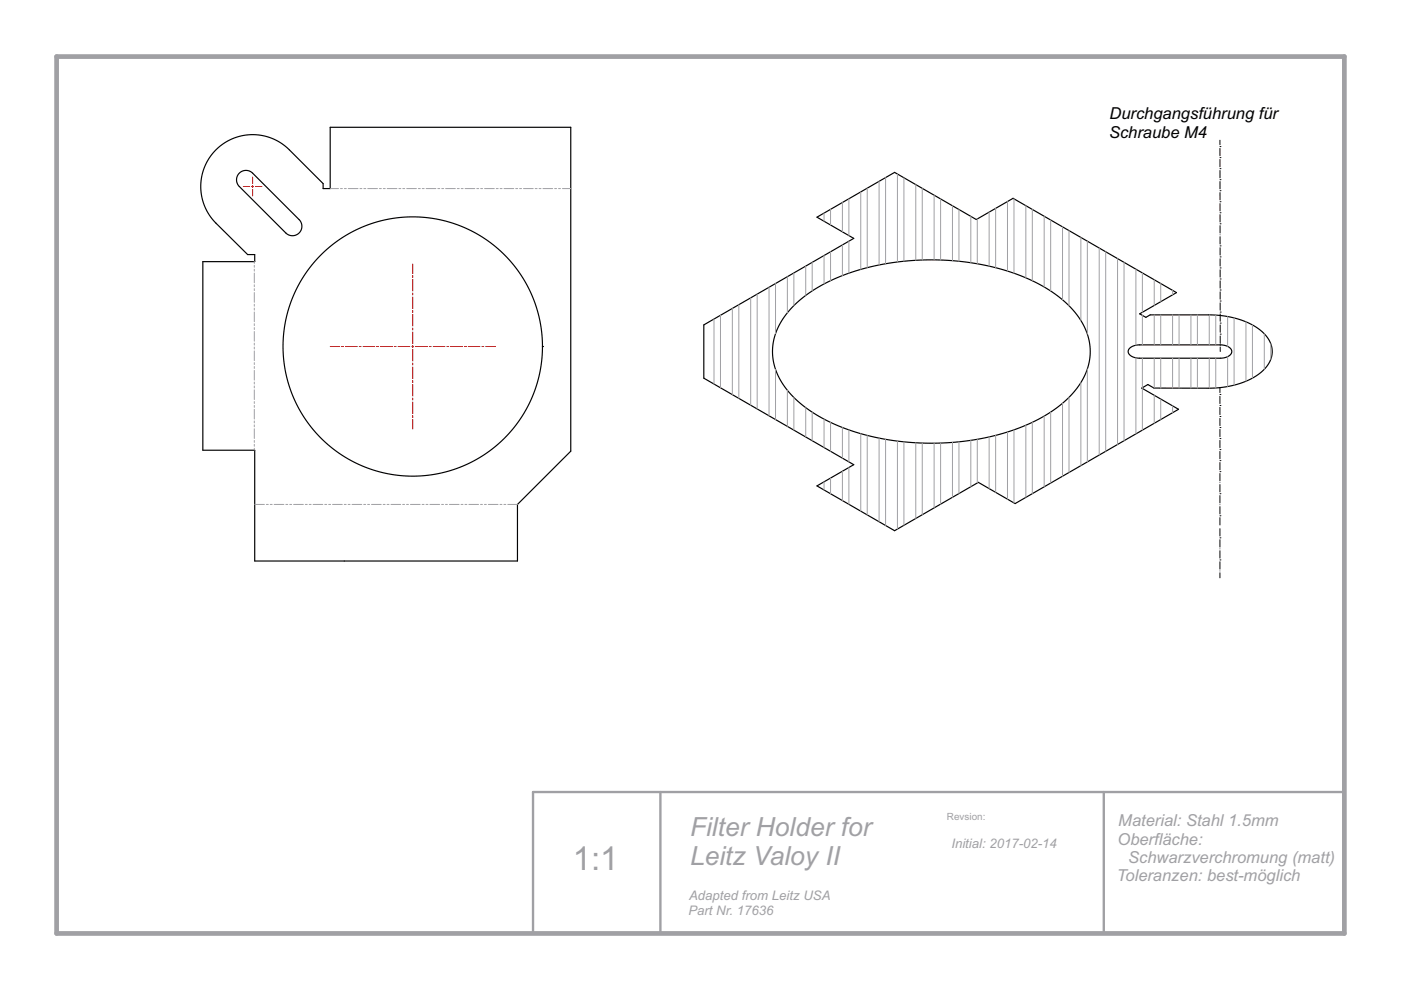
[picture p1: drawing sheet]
<svg xmlns="http://www.w3.org/2000/svg" width="297mm" height="210mm" viewBox="0 0 297 210" stroke-linecap="round" stroke-linejoin="round" font-family="sans-serif">
<g fill="none" stroke="#000" stroke-width=".25">
<path d="M45.8 31.8l2.4-1.9 2.9-1.1 1.5-.2h1.5l3 .5 2.1 1 2 1.5 7.3 7.3v1.1h1.5v-13h51v68.7l-11.3 11.3v11.9h-55.7v-23.4h-11v-40h11v-1.5h-1.5l-6.7-6.7-1.6-1.9-1-2.3-.4-1.4-.2-1.6 .2-3 .5-1.5 .6-1.4 .9-1.3zM50.7 36.7l.6-.4 .7-.2 .7 .1 .7 .3 10 10.1 .5 .6 .1 .8-.2 .8-.4 .6-.6 .4-.7 .2-.7-.1-.6-.3-10.1-10.1-.4-.6-.1-.8 .1-.8zM115 73.5h.1M149.2 68.9l31.8-18.4-7.8-4.5 16.5-9.5 17.3 10 7.8-4.5 34.6 20-7.8 4.5 1.3 .8 1-.5h12.7l2.9 .2a13.2 13.2 0 0 1 9.4 4.9 5.2 5.2 0 0 1-1.6 7.1 17.8 17.8 0 0 1-11 3.3h-11.6l-1.3-.8-1.3 .8 7.8 4.5-34.7 20-7.8-4.5-17.7 10.2-16.5-9.5 7.8-4.5-31.8-18.3zM168.2 65a35.8 35.8 0 0 1 18.7-8.9 53.7 53.7 0 0 1 32.6 3.7 21.2 21.2 0 0 1 10.8 10.5 12.4 12.4 0 0 1-3.1 13.4 34.7 34.7 0 0 1-18.4 9.1 54 54 0 0 1-33.3-3.5 21.2 21.2 0 0 1-10.9-10.5 12.4 12.4 0 0 1 3.2-13.4zM239.5 73.8l.8-.5 1.2-.2h17.3l1 .2 .7 .3 .5 .5 .2 .5-.2 .5-.5 .4-1.5 .4h-17.5l-1.2-.2-.8-.5-.3-.7z"/>
<circle cx="87.5" cy="73.5" r="27.5"/>
</g>
<g fill="none" stroke="#a0a0a4" stroke-width=".21">
<path d="M70 40h1.8M72.2 40h.4M73 40h.4M73.8 40h2.1M76.3 40h.4M77.1 40h.5M78 40h2M80.4 40h.5M81.3 40h.4M82.1 40h2.1M84.6 40h.4M85.4 40h.4"/>
<path d="M86.2 40h2.1M88.7 40h.4M89.5 40h.4M90.4 40h2M92.8 40h.4M93.7 40h.4M94.5 40h2M97 40h.4M97.8 40h.4M98.6 40h2.1M101.1 40h.4M101.9 40h.4"/>
<path d="M102.7 40h2.1M105.2 40h.4M106 40h.4M106.9 40h2M109.3 40h.5M110.2 40h.4M111 40h2.1M113.5 40h.4M114.3 40h.4M115.1 40h2.1M117.6 40h.4M118.4 40h.4"/>
<path d="M119.2 40h1.8M183.9 39.9v16.9M186.4 38.4v17.8M187.8 37.7v18.2M190.3 36.9v18.6M191.6 37.7v17.7M194.2 39.1v16.1M195.5 39.9v15.2M53.9 55.4v.4M53.9 56.3v.4M53.9 57.1v.4M53.9 57.9v2.1"/>
<path d="M166.9 58.7v7.6M168.3 57.9v6.9M170.8 56.4v6.2M172.2 55.6v6.1M174.7 45.2v1.7M174.7 54.2v6M176.1 44.4v3.3M176.1 53.4v6.1M178.6 42.9v6.3M178.6 51.9v6.5M180 42.1v7.8M180 51.1v6.8"/>
<path d="M182.5 40.7v16.4M198.1 41.4v13.7M199.4 42.2v12.9M201.9 43.6v11.7M203.3 44.4v11M205.8 45.9v9.8M207.2 46.4v9.5M209.7 45v11.4M211.1 44.2v12.6M213.6 42.7v14.8M215 42.2v15.7M217.5 43.6v15.3"/>
<path d="M218.9 44.4v15.1M221.4 45.9v14.9M222.8 46.6v15.1M225.3 48.1v15.5M226.6 48.9v15.9M229.2 50.3v17.7M230.5 51.1v19.7M233.1 52.6v43.9M234.4 53.4v42.3M236.9 54.8v39.4M238.3 55.6v37.8M240.8 57.1v16.1"/>
<path d="M242.2 57.9v8.3M244.7 59.3v5.5M53.9 60.4v.4M53.9 61.2v.4M53.9 62v2.1M53.9 64.5v.4M53.9 65.3v.4M53.9 66.2v2M53.9 68.6v.4M53.9 69.5v.4M53.9 70.3v2M53.9 72.8v.4"/>
<path d="M53.9 73.6v.4M53.9 74.4v2.1M53.9 76.9v.4M53.9 77.7v.4M53.9 78.5v2.1M151.4 67.6v13.8M152.8 66.8v15.4M155.3 65.4v18.3M156.6 64.6v19.9M159.2 63.2v22.7M160.5 62.4v24.3M163 60.9v27.3"/>
<path d="M164.4 60.1v10.7M164.4 78.3v10.7M230.5 78.2v19.7M240.8 75.9v16.1M242.2 66.9v6.2M242.2 75.9v6.3M244.7 66.8v6.3M244.7 75.9v6.4M246.1 60.1v3.9M246.1 66.8v6.3M246.1 75.9v6.4M248.6 61.6v.9"/>
<path d="M248.6 66.8v6.3M248.6 75.9v6.4M250 66.8v6.3M250 75.9v6.4M252.5 66.8v6.3M252.5 75.9v6.4M253.9 66.8v6.3M253.9 75.9v6.4M256.4 66.8v6.3M256.4 75.9v6.4M257.8 66.8v6.3M257.8 75.9v6.4"/>
<path d="M260.3 67.1v6.3M260.3 75.6v6.4M261.7 67.4v14.3M264.2 68.2v12.6M265.5 68.9v11.3M268.1 70.8v7.5M269.4 72.9v3.3M53.9 81v.4M53.9 81.8v.4M53.9 82.7v2M53.9 85.1v.4M53.9 86v.4"/>
<path d="M53.9 86.8v2M53.9 89.3v.4M53.9 90.1v.4M53.9 90.9v2.1M53.9 93.4v.4M53.9 94.2v.4M53.9 95v.4M166.9 82.7v7.7M168.3 84.3v6.9M170.8 86.4v6.2M172.2 87.4v6M174.7 88.9v6"/>
<path d="M176.1 89.6v6.1M178.6 90.6v6.5M178.6 99.9v6.2M180 91.1v6.8M180 99.1v7.8M182.5 91.9v16.5M183.9 92.3v16.9M186.4 92.9v17.7M187.8 93.1v18.3M190.3 93.5v18.7M191.6 93.7v17.7M194.2 93.9v16"/>
<path d="M195.5 93.9v15.2M198.1 94v13.7M199.4 93.9v13M201.9 93.8v11.6M203.3 93.7v10.9M205.8 93.4v9.8M207.2 93.1v9.3M209.7 92.6v11M211.1 92.3v12.1M213.6 91.6v14.2M215 91.1v15.5M217.5 90.2v15.3"/>
<path d="M218.9 89.5v15.2M221.4 88.2v15M222.8 87.4v15M225.3 85.5v15.5M226.6 84.2v16M229.2 81.1v17.6M242.2 82.4v8.8M244.7 83.8v6M246.1 84.6v4.4M248.6 86.1v1.4M54 107h2.1M56.5 107h.4"/>
<path d="M57.3 107h.4M58.1 107h2.1M60.6 107h.4M61.4 107h.4M62.3 107h2M64.7 107h.4M65.6 107h.4M66.4 107h2M68.9 107h.4M69.7 107h.4M70.5 107h2.1M73 107h.4"/>
<path d="M73.8 107h.4M74.6 107h2.1M77.1 107h.4M77.9 107h.5M78.8 107h2M81.2 107h.5M82.1 107h.4M82.9 107h2.1M85.4 107h.4M86.2 107h.4M87 107h2.1M89.5 107h.4"/>
<path d="M90.3 107h.4M91.1 107h2.1M93.6 107h.4M94.4 107h.5M95.3 107h2M97.8 107h.4M98.6 107h.4M99.4 107h2.1M101.9 107h.4M102.7 107h.4M103.5 107h2.1M106 107h.4"/>
<path d="M106.8 107h.4M107.7 107h2M174.7 102.2v1.7M176.1 101.4v3.3"/>
</g>
<g fill="none" stroke="#f00" stroke-width=".21">
<path d="M51.6 39.5h1.3M53.4 39.5h.4M53.6 37.5v1.4M53.6 39.3v.4M54.2 39.5h1.4M53.6 40.2v1.3M87.5 56v2M87.5 58.4v.4M87.5 59.2v2.5M70 73.5h2M72.4 73.5h.5M73.3 73.5h2.4"/>
<path d="M76.2 73.5h.4M77 73.5h2.5M79.9 73.5h.4M80.7 73.5h2.5M83.6 73.5h.4M84.4 73.5h2.5M87.3 73.5h.4M87.5 62.1v.4M87.5 62.9v2.5M87.5 65.8v.4M87.5 66.7v2.4M87.5 69.5v.5"/>
<path d="M87.5 70.4v2.4M87.5 73.3v.4M87.5 74.1v2.5M87.5 77v.4M87.5 77.8v2.5M88.1 73.5h2.5M91 73.5h.4M91.8 73.5h2.5M94.7 73.5h.4M95.6 73.5h2.4M98.4 73.5h.5M99.3 73.5h2.5"/>
<path d="M102.2 73.5h.4M103 73.5h2M87.5 80.7v.4M87.5 81.5v2.5M87.5 84.4v.4M87.5 85.2v2.5M87.5 88.1v.4M87.5 88.9v2.1"/>
</g>
<path d="M140 167.9v30M234 167.9v30M285 167.9h-172v30" fill="none" stroke="#a0a0a4" stroke-width=".5"/>
<path d="M12 12h273v185.9h-273z" fill="none" stroke="#a0a0a4" stroke-width="1"/>
<g fill="none" stroke="#000" stroke-width=".21">
<path d="M258.7 29.7v1M258.7 31.1h.1M258.7 31.5v1.5M258.7 33.4h.1M258.7 33.8v1.6M258.7 35.8h.1M258.7 36.1v1.6M258.7 38.1h.1M258.7 38.5v1.5M258.7 40.4h.1M258.7 40.8v1.6M258.7 42.8h.1"/>
<path d="M258.7 43.2v1.5M258.7 45.1h.1M258.7 45.5v1.6M258.7 47.5h.1M258.7 47.8v1.6M258.7 49.8h.1M258.7 50.2v1.5M258.7 52.1h.1M258.7 52.5v1.6M258.7 54.5h.1M258.7 54.9v1.5M258.7 56.8h.1"/>
<path d="M258.7 57.2v1.6M258.7 59.1h.1M258.7 59.5v1.6M258.7 61.5h.1M258.7 61.9v1.5M258.7 63.8h.1M258.7 64.2v1.6M258.7 66.2h.1M258.7 66.6v1.5M258.7 68.5h.1M258.7 68.9v1.6M258.7 70.8h.1"/>
<path d="M258.7 71.2v1.6M258.7 73.2h.1M258.7 73.6v.9M258.7 97.7h.1M258.7 95.3h.1M258.7 93h.1M258.7 90.6h.1M258.7 88.3h.1M258.7 86h.1M258.7 83.6h.1M258.7 82.2v1M258.7 84v1.6"/>
<path d="M258.7 86.4v1.5M258.7 88.7v1.6M258.7 91v1.6M258.7 93.4v1.5M258.7 95.7v1.6M258.7 98.1v1.5M258.7 118.7h.1M258.7 114h.1M258.7 109.4h.1M258.7 104.7h.1M258.7 100h.1M258.7 100.4v1.6"/>
<path d="M258.7 102.3h.1M258.7 102.7v1.6M258.7 105.1v1.5M258.7 107h.1M258.7 107.4v1.6M258.7 109.8v1.5M258.7 111.7h.1M258.7 112.1v1.5M258.7 114.4v1.6M258.7 116.4h.1M258.7 116.8v1.5M258.7 119.1v1.6"/>
<path d="M258.7 121.1h.1M258.7 121.4v1.1"/>
</g>
<text font-size="7" fill="#a0a0a4" x="121.4" y="184.4">1:1</text>
<g font-size="5.6" fill="#a0a0a4">
<text x="146.3" y="177.3">Filter Holder for</text>
<text x="146.3" y="183.5">Leitz Valoy II</text>
</g>
<g font-size="3.5">
<text x="235.1" y="29.2">Schraube M4</text>
<text x="235.2" y="25.3">Durchgangsführung für</text>
</g>
<g font-size="3.5" fill="#a0a0a4">
<text x="236.9" y="179.1">Oberfläche:</text>
<text x="237.1" y="175.2">Material: Stahl 1.5mm</text>
<text x="239.2" y="183">Schwarzverchromung (matt)</text>
<text x="236.8" y="186.9">Toleranzen: best-möglich</text>
</g>
<g font-size="2.8" fill="#a0a0a4">
<text x="201.7" y="179.8">Initial: 2017-02-14</text>
<text x="146.1" y="190.9">Adapted from Leitz USA</text>
<text x="145.9" y="194">Part Nr. 17636</text>
</g>
<text font-size="2.1" fill="#a0a0a4" x="200.8" y="173.8">Revsion:</text>
</svg>
